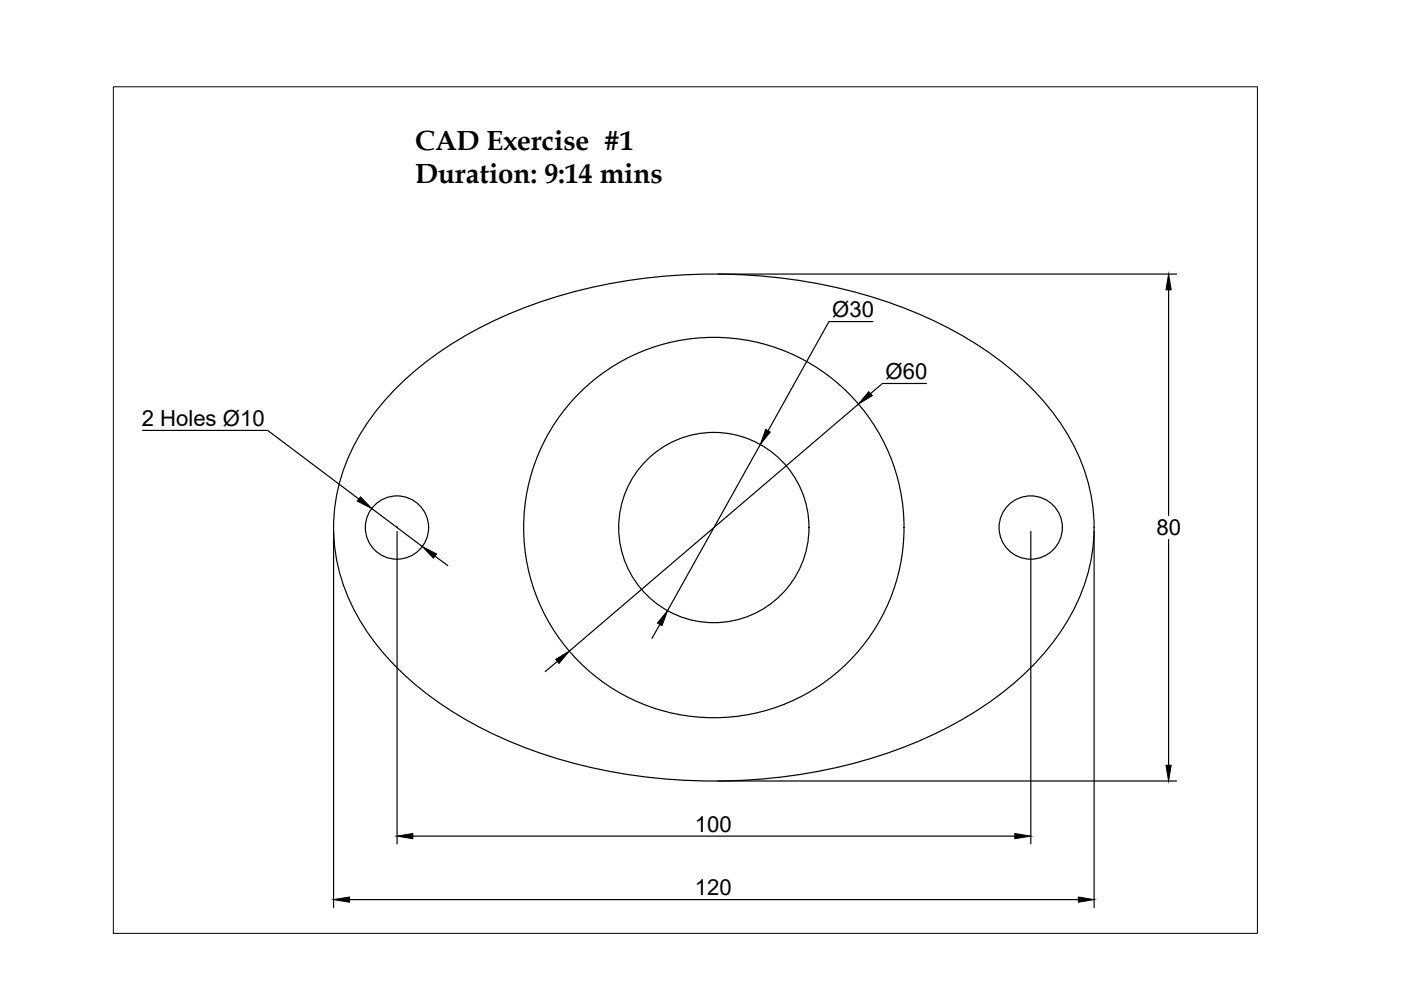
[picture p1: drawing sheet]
<svg xmlns="http://www.w3.org/2000/svg" width="297mm" height="210mm" viewBox="0 0 297 210" stroke-linecap="round" stroke-linejoin="round" font-family="sans-serif">
<!-- layer: 0 -->
<g fill="none" stroke="#000" stroke-width=".25">
<path d="M152.2 58.1h97.3M185.1 68.2h-9.3l-13 23.1M247.8 61.5v47.8M30.2 91.3h26.6l19.3 14.5M84.5 81.8a79.7 79.7 0 0 1 30.7-18 117 117 0 0 1 76.8 1.6 74.2 74.2 0 0 1 29 19.3 40.4 40.4 0 0 1 10.8 30.8 43.4 43.4 0 0 1-13.6 26.4 79.7 79.7 0 0 1-30.7 18 117 117 0 0 1-76.8-1.6 74.2 74.2 0 0 1-29-19.3 40.4 40.4 0 0 1-10.8-30.8 43.4 43.4 0 0 1 13.6-26.4zM161.2 94.3l-19.7 35.1M182 85.7l-61.3 52.3M196.4 81.3h-9.3l-2.5 2.2M70.7 112.7v79.7M78.8 107.8l10.8 8.1M84.2 111.9h.1M84.2 112.7v66.2"/>
<path d="M92.2 117.9l2.7 2M218.6 112.7v66.2M232 112.7v79.7M247.8 114.4v47.8M139.9 132.4l-1.7 2.9M118.2 140.2l-2.6 2.2M87.5 177.3h127.7M152.2 165.6h97.3M74.1 190.7h154.5"/>
<circle cx="84.2" cy="111.9" r="6.7"/>
<circle cx="151.3" cy="111.9" r="40.3"/>
<circle cx="151.3" cy="111.9" r="20.2"/>
<circle cx="218.5" cy="111.9" r="6.7"/>
</g>
<path d="M247.8 58.1l.5 3.4h-1.1zM162.3 91l1 .6-2.1 2.7zM184.2 83l.7 .9-2.9 1.8zM76.4 105.4l2.4 2.4-3-1.6zM89.6 115.9l3 1.6-.7 .8zM117.8 139.8l2.9-1.8-2.2 2.7zM141.5 129.4l-1.1 3.3-1-.6zM84.2 177.3l3.3-.6v1.1zM215.2 176.7l3.4 .6-3.4 .5zM247.2 162.2h1.1l-.5 3.4zM70.7 190.7l3.4-.5v1.1zM228.6 190.2l3.4 .5-3.4 .6z" fill="#000" stroke="#000" stroke-width=".21"/>
<path d="M24 18.4h242.6v179.5h-242.6z" fill="none" stroke="#000" stroke-width=".21"/>
<g font-size="5.9">
<text x="88" y="31.9">CAD Exercise #1</text>
<text x="88" y="38.7">Duration: 9:14 mins</text>
</g>
<g font-size="4.7">
<text x="176.4" y="67.2">Ø30</text>
<text x="187.8" y="80.3">Ø60</text>
<text x="30" y="90.3">2 Holes Ø10</text>
<text x="245.2" y="113.5">80</text>
<text x="147.3" y="176.4">100</text>
<text x="147.3" y="189.9">120</text>
</g>
</svg>
